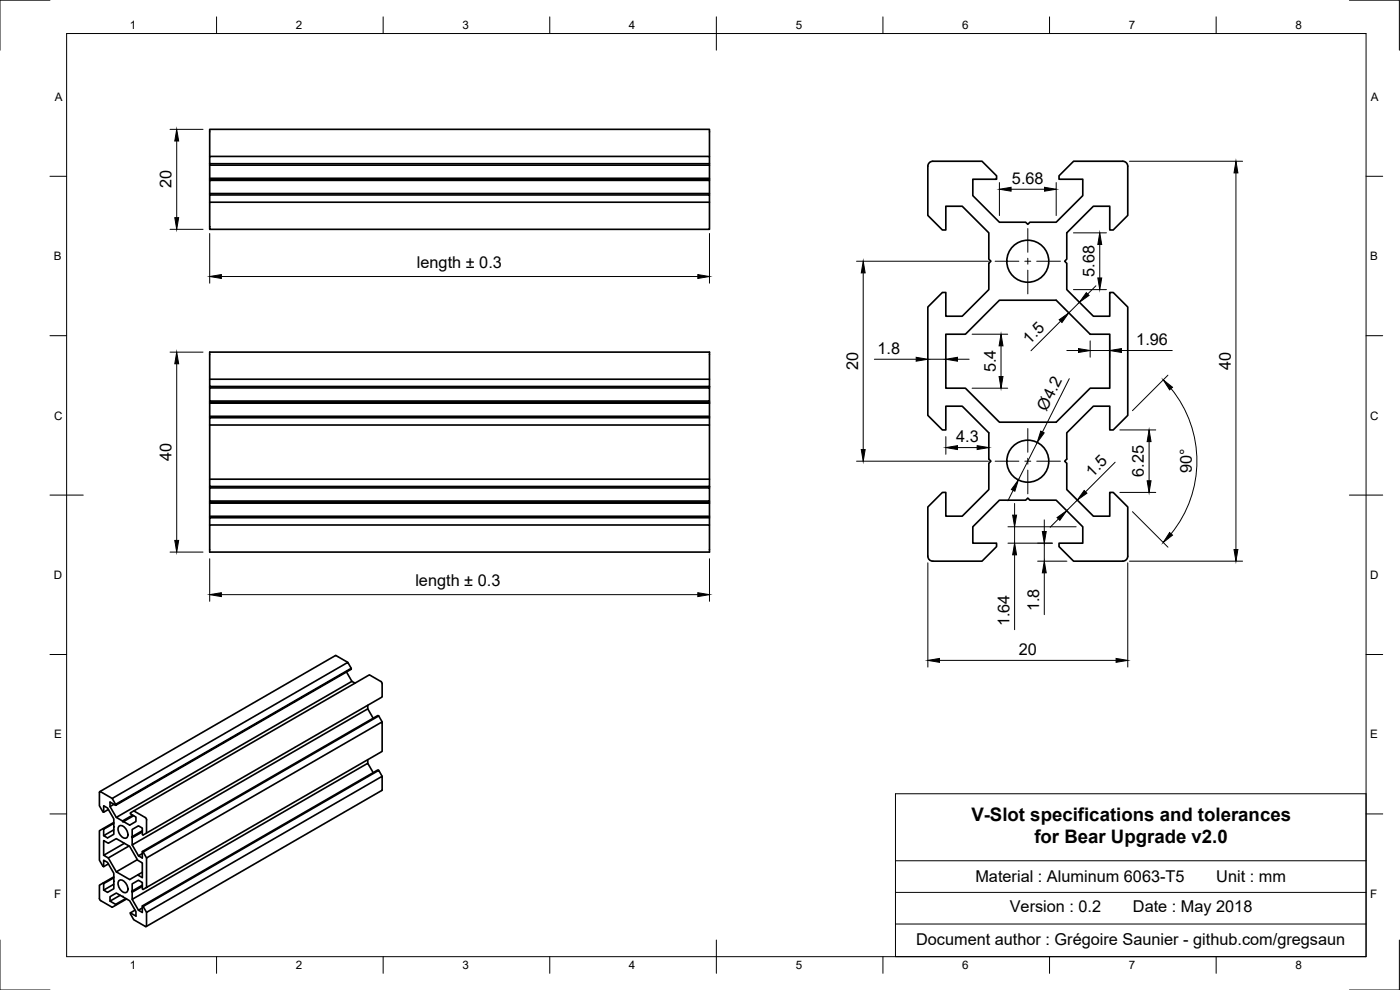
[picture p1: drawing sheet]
<svg xmlns="http://www.w3.org/2000/svg" width="420mm" height="297mm" viewBox="0 0 420 297" stroke-linecap="round" stroke-linejoin="round" font-family="sans-serif">
<!-- layer: Visible -->
<g fill="none" stroke="#000" stroke-width=".5">
<path d="M62.9 58.5v-.4h150v.4M62.9 58.1v-4h150v4M62.9 54.1v-.3h150v.3M62.9 53.8v-.3h150v.3M62.9 53.5v-3.9h150v3.9M62.9 49.1v-2.2h150v2.2h-150v.5M62.9 46.9v-8.1h150v8.1M212.9 49.1v.5M278.7 49l1.3-.6h14.7l4.4 4.3v1.1h-7.1v4.9l7.9 8h7.9l.7 .6 .6-.6h7.9l8-8v-4.9h-7.2v-1.1l4.4-4.3h14.8a1.5 1.5 0 0 1 1.5 1.5v14.7l-4.4 4.4h-1v-7.1h-5l-7.9 8v7.8l-.7 .7 .7 .6v7.9l7.9 8h5v-7.1h1l4.4 4.3v32.5l-4.4 4.4h-1v-7.1h-5l-7.9 8v7.8l-.7 .7 .7 .6v7.9l7.9 8h5v-7.2h1l4.4 4.4v14.8a1.5 1.5 0 0 1-1.5 1.5h-14.8l-4.4-4.4v-1h7.2v-4.9l-8-8h-7.9l-.6-.7-.7 .7h-7.9l-7.9 8v4.9h7.1v1l-4.4 4.4h-14.7a1.5 1.5 0 0 1-1.5-1.5v-14.8l4.3-4.4h1.1v7.2h4.9l8-8v-7.9l.6-.6-.6-.7v-7.8l-8-8h-4.9v7.1h-1.1l-4.3-4.4v-32.5l4.3-4.3h1.1v7.1h4.9l8-8v-7.9l.6-.6-.6-.7v-7.8l-8-8h-4.9v7.1h-1.1l-4.3-4.4v-14.7zM62.9 60.7h150v8.1h-150zM62.9 60.7v-2.2h150v2.2M62.9 113.8v-8.2h150v8.2"/>
<path d="M62.9 113.8h150v2.2h-150zM62.9 116v.4M212.9 116v.4M283.9 100.3h5.8l10.2-10.2h17.1l10.2 10.2h5.9v16.2h-5.9l-10.2 10.2h-17.1l-10.2-10.2h-5.8zM62.9 125.3h150v-.4h-150v2.6M62.9 127.5h150v16.3M62.9 120.3h150v-3.9h-150v4.2M62.9 120.6h150v.4h-150zM62.9 121v3.9M62.9 127.5v16.3M212.9 120.3v.3M212.9 121v3.9"/>
<path d="M212.9 125.3v2.2M62.9 157.5h150v8.1h-150zM62.9 143.8h150v2.2h-150zM62.9 150.3h150v-3.9h-150v4.2M62.9 151h150v-.4h-150v4.3M62.9 155.3h150v-.4h-150v2.6M62.9 146v.4M212.9 146v.4M212.9 150.3v.3M212.9 151v3.9M212.9 155.3v2.2M100.7 196.7l-70.8 40.8"/>
<path d="M100.7 196.7l3.7 2M104 201.6l1.6 2.8M105.4 200.5l-1-1.8-70.7 40.9 1 1.7M106.5 205l-.9-.6-70.7 40.9 1.9 1M110.4 211.6v1.1M112 215.5l-1.6-2.8-70.7 40.8 1.8 3.3M113.7 214.8l-.3-.1-70.7 40.8 .3 .1M114.7 216.6l-1-1.8-70.7 40.8 1 1.8M33.7 239.6l-3.5-2h-.3l-.1 4.2 1.3 1.9 1.4-.8M110.4 227.9v1.1M112 231.8l-1.6-2.8-70.7 40.8 1.8 3.3M113.7 231.1l-.3-.1-70.7 40.8 .3 .2"/>
<path d="M114.7 232.9l-1-1.8-70.7 40.9 1 1.7M30.9 248.7l-1.1 .6v8.8l1.3 1.9 1.4-.8M31.1 243.7v-1.9l1.2 .6 1.9 3.3 .1 2.4-.1 2.2-1.9 1.1-1.2-.7 3.1-1.7M31.1 256.6v-4.4l1.4 .8 2.4-1.4 4 2.3 2.4 4.2 1.4 .8v4.4l-1.4-.8 1.4-.8M32.5 257.4l2.4 4.2M34.2 247l-3.1 1.8v1.9M34.2 246.8l-3.3 1.9 .2 .1M34.2 241.3l-1.2 .7 1.9 3.3M34.7 241.6v-.3l70.7-40.8v.3l-70.7 40.8-1.7-.9v1.3M35.7 247.9a1.88 1.88 0 0 1 2.5 1.6 1.14 1.14 0 0 1 .1 1.4 1.14 1.14 0 0 1-1.4 .4 2.73 2.73 0 0 1-1.2-3.4zM37.3 253l-6.2 3.6 1.4 .8 6.2-3.6M39.7 251.4v2.1"/>
<path d="M39.8 244.6l-3 1.7 .3 .2M40.1 243.3l-1 .6v.3l1.7 .9v1.4l-1.9 1.1-1.8-1.1 3-1.8M41.2 257.9l-6.3 3.7 4 2.3 2.4-1.4M42.7 249.3l-3.2 1.8 .2 .3 3-1.8M42.7 255.5v1.9l-1.2-.6 1.2-.7M44 249.9v-4l-.2-.4-3.7-2.2 70.8-40.8 3.6 2.1 .2 .5v4l-71.7 41.4-.3-.1v-1.9l-1.2-.7-1.8 1.1v2.1M30.9 265l-1.1 .6v4l.4 .6 3.5 2 4.3-2.5M31.1 260v-1.9l1.2 .7 1.9 3.2 .1 2.4-.1 2.3-1.9 1-1.2-.6 3.1-1.8M33 270.4v-1.4l1.9-1 4 2.3 1.9 3.2v1.4l-1.7-1 1.4-.8M34.2 263.4l-3.1 1.7v2M34.2 263.1l-3.3 1.9 .2 .1M35.7 264.2a1.88 1.88 0 0 1 2.5 1.6 1.14 1.14 0 0 1 .1 1.5 1.14 1.14 0 0 1-1.4 .3 2.73 2.73 0 0 1-1.2-3.4z"/>
<path d="M36.1 268.6l-3.1 1.8 1.7 .9M37.7 269.6l-3 1.7v.3M39.1 273.9l1 2.1 3.7 2 .2-.2v-4.1l70.7-40.8-.1 4.3-70.7 40.8M42.7 271.8v2l-1.2-.7 1.2-.7M42.7 265.9l-3 1.8v2.1M42.7 265.6l-3.2 1.8 .2 .3M44 266.3v-8.9l70.7-40.8v8.8l-71.7 41.5-.3-.2v-1.9l-1.2-.7-1.8 1.1v2.1"/>
<circle cx="308.5" cy="78.4" r="6.3"/>
<circle cx="308.5" cy="138.4" r="6.3"/>
</g>
<!-- layer: Border -->
<g fill="none" stroke="#000" stroke-width=".3">
<path d="M15 .1h-15v15M20 10.1h390v276.9h-390zM65 5.1v5M115 5.1v5M165 5.1v5M215 5.1v10M265 5.1v5M315 5.1v5M365 5.1v5M405 .1h15v15M15 52.9h5M410 52.9h5"/>
<path d="M15 100.7h5M410 100.7h5M15 148.5h10M405 148.5h10M15 196.4h5M410 196.4h5M15 244.2h5M410 244.2h5M0 282v15h15M65 287v5M115 287v5M165 287v5"/>
<path d="M215 282v10M265 287v5M315 287v5M365 287v5M420 282v15h-15"/>
</g>
<!-- layer: Dimensions -->
<g fill="none" stroke="#000" stroke-width=".3">
<path d="M51 38.8h9.9M53 42.3v23M299.9 54.8v9.9M303.4 56.8h10.1M317 54.8v9.9M339 48.4h33.9M370.9 51.9v113M51 68.8h9.9M62.9 70.1v14.9M212.9 70.1v14.9M257.1 78.4h39.6M322.2 69.9h9.9"/>
<path d="M330.1 73.4v10M66.4 83h143M259.1 81.9v53M318.3 96.4l-8.9 8.8M319.4 92.5l.2 .2M322.2 86.9h9.9M322.5 89.3l.3 .2M324 90.7l-3.2 3.2M328.9 85.7l-2.5 2.5M51 105.7h9.9M53 109.2v52.9M262.4 107.8h12.6"/>
<path d="M278.5 107.8h5.4M287.4 107.8h3.5M291.7 116.5h10.7M291.7 100.3h10.7M300.4 103.8v9.2M320.2 105.2h3.5M320.9 113.6l-8 16M327.2 102.3v4.9M327.2 105.2h5.9M333.1 102.3v4.9M336.6 105.2h15.2M350.5 112.6l-10.6 10.6"/>
<path d="M351.5 116.6a34.5 34.5 0 0 1 0 43.6M257.1 138.4h39.6M283.9 131v5.3M287.4 134.3h5.9M311.3 132.7l-5.7 11.3M334.7 138.7l-8.9 8.9M336.1 129h10.8M344.9 132.5v11.8M302.5 158.1h20.5M304.1 147.1l-1.6 3.2M304.5 151.1v3.5M304.5 158.1v4.9"/>
<path d="M313.4 156v3.5M317.7 155.7l-2.5 2.5M323.3 150l-3.2 3.2M336.1 147.7h10.8M339.9 153.5l10.6 10.7M51 165.6h9.9M62.9 167.6v12.8M66.4 178.4h143M212.9 167.6v12.8M278.5 168.9v31.2M302.5 163h13.3M304.5 166.5v22.4"/>
<path d="M311.4 168.4h8.8M313.4 163v5.4M313.4 171.9v12.5M338.5 168.9v31.2M339 168.4h33.9M282 198.1h53"/>
</g>
<g fill="#000" stroke="#000" stroke-width=".3">
<path d="M53 38.8l.6 3.5h-1.1zM299.9 56.8l3.5-.6v1.2zM313.5 56.2l3.5 .6-3.5 .6zM370.9 48.4l.6 3.5h-1.2zM52.5 65.3h1.1l-.6 3.5zM330.1 69.9l.5 3.5h-1.1zM62.9 83l3.5-.6v1.1zM209.4 82.4l3.5 .6-3.5 .5zM259.1 78.4l.5 3.5h-1.1zM317.9 95.9l2.9-2-2.1 2.9zM326 87.8l.8 .8-2.8 2.1zM329.5 83.4h1.1l-.5 3.5z"/>
<path d="M53 105.7l.6 3.5h-1.1zM275 107.2l3.5 .6-3.5 .6zM283.9 107.8l3.5-.6v1.2zM299.8 113h1.2l-.6 3.5zM300.4 100.3l.6 3.5h-1.2zM323.7 104.6l3.5 .6-3.5 .6zM333.1 105.2l3.5-.6v1.2zM349.1 114l2.8 2.2-.9 .8zM258.5 134.9h1.1l-.5 3.5zM283.9 134.3l3.5-.6v1.2zM293.3 133.7l3.5 .6-3.5 .6zM312.3 129.4l1.1 .5-2.1 2.8z"/>
<path d="M344.9 129l.5 3.5h-1.1zM305.6 144l-1 3.4-1.1-.5zM303.9 154.6h1.2l-.6 3.5zM312.8 159.5h1.2l-.6 3.5zM317.2 155.3l2.9-2.1-2 2.9zM325.4 147.2l.8 .8-2.9 2zM344.3 144.3h1.1l-.5 3.4zM52.5 162.1h1.1l-.6 3.5zM62.9 178.4l3.5-.6v1.2zM209.4 177.8l3.5 .6-3.5 .6zM304.5 163l.6 3.5h-1.2zM313.4 168.4l.6 3.5h-1.2z"/>
<path d="M351 159.8l.9 .8-2.8 2.2zM370.3 164.9h1.2l-.6 3.5zM278.5 198.1l3.5-.5v1.1zM335 197.6l3.5 .5-3.5 .6z"/>
</g>
<!-- layer: Center Lines -->
<path d="M298.7 78.4h7.1M307.6 78.4h1.7M308.5 68.6v7.1M308.5 77.5v1.8M311.1 78.4h7.2M308.5 81.1v7.1M298.7 138.4h7.1M307.6 138.4h1.7M308.5 128.6v7.1M308.5 137.5v1.8M311.1 138.4h7.2M308.5 141.1v7.1" fill="none" stroke="#000" stroke-width=".3"/>
<!-- layer: BOM -->
<path d="M268.7 238.2h141.3v48.8h-141.3zM268.7 258.3h141.3M268.7 267.8h141.3M268.7 277.2h141.3" fill="none" stroke="#000" stroke-width=".3"/>
<g font-size="5.6">
<text x="291.5" y="246.3">V-Slot specifications and tolerances</text>
<text x="310.4" y="253">for Bear Upgrade v2.0</text>
</g>
<g font-size="4.9">
<text x="51.5" y="56.5" transform="rotate(-90 51.5 56.5)">20</text>
<text x="303.7" y="55.2">5.68</text>
<text x="125.1" y="80.4">length ± 0.3</text>
<text x="328.5" y="83.1" transform="rotate(-90 328.5 83.1)">5.68</text>
<text x="263.4" y="106.2">1.8</text>
<text x="309" y="103.5" transform="rotate(-45 309 103.5)">1.5</text>
<text x="341" y="103.6">1.96</text>
<text x="257.5" y="111.1" transform="rotate(-90 257.5 111.1)">20</text>
<text x="298.9" y="111.8" transform="rotate(-90 298.9 111.8)">5.4</text>
<text x="369.4" y="111" transform="rotate(-90 369.4 111)">40</text>
<text x="314.1" y="123.5" transform="rotate(-63 314.1 123.5)">Ø4.2</text>
<text x="287" y="132.7">4.3</text>
<text x="51.5" y="138.3" transform="rotate(-90 51.5 138.3)">40</text>
<text x="327.8" y="143.3" transform="rotate(-45 327.8 143.3)">1.5</text>
<text x="343.3" y="143.1" transform="rotate(-90 343.3 143.1)">6.25</text>
<text x="357.6" y="142" transform="rotate(-90 357.6 142)">90°</text>
<text x="124.7" y="175.9">length ± 0.3</text>
<text x="311.8" y="183.5" transform="rotate(-90 311.8 183.5)">1.8</text>
<text x="302.9" y="188" transform="rotate(-90 302.9 188)">1.64</text>
<text x="305.8" y="196.6">20</text>
<text x="292.7" y="264.7">Material : Aluminum 6063-T5</text>
<text x="365" y="264.7">Unit : mm</text>
<text x="303" y="273.7">Version : 0.2</text>
<text x="340" y="273.7">Date : May 2018</text>
<text x="274.9" y="283.4">Document author : Grégoire Saunier - github.com/gregsaun</text>
</g>
<g font-size="3.5">
<text x="39" y="8.8">1</text>
<text x="88.8" y="8.8">2</text>
<text x="138.8" y="8.8">3</text>
<text x="188.7" y="8.8">4</text>
<text x="238.8" y="8.8">5</text>
<text x="288.7" y="8.8">6</text>
<text x="338.8" y="8.8">7</text>
<text x="388.8" y="8.8">8</text>
<text x="16.4" y="30.2">A</text>
<text x="411.4" y="30.2">A</text>
<text x="16.2" y="78.1">B</text>
<text x="411.2" y="78.1">B</text>
<text x="16.2" y="125.9">C</text>
<text x="411.2" y="125.9">C</text>
<text x="16.2" y="173.7">D</text>
<text x="411.2" y="173.7">D</text>
<text x="16.2" y="221.5">E</text>
<text x="411.2" y="221.5">E</text>
<text x="16.2" y="269.4">F</text>
<text x="411.2" y="269.4">F</text>
<text x="39" y="290.8">1</text>
<text x="88.8" y="290.8">2</text>
<text x="138.8" y="290.8">3</text>
<text x="188.7" y="290.8">4</text>
<text x="238.8" y="290.8">5</text>
<text x="288.7" y="290.8">6</text>
<text x="338.8" y="290.8">7</text>
<text x="388.8" y="290.8">8</text>
</g>
</svg>
